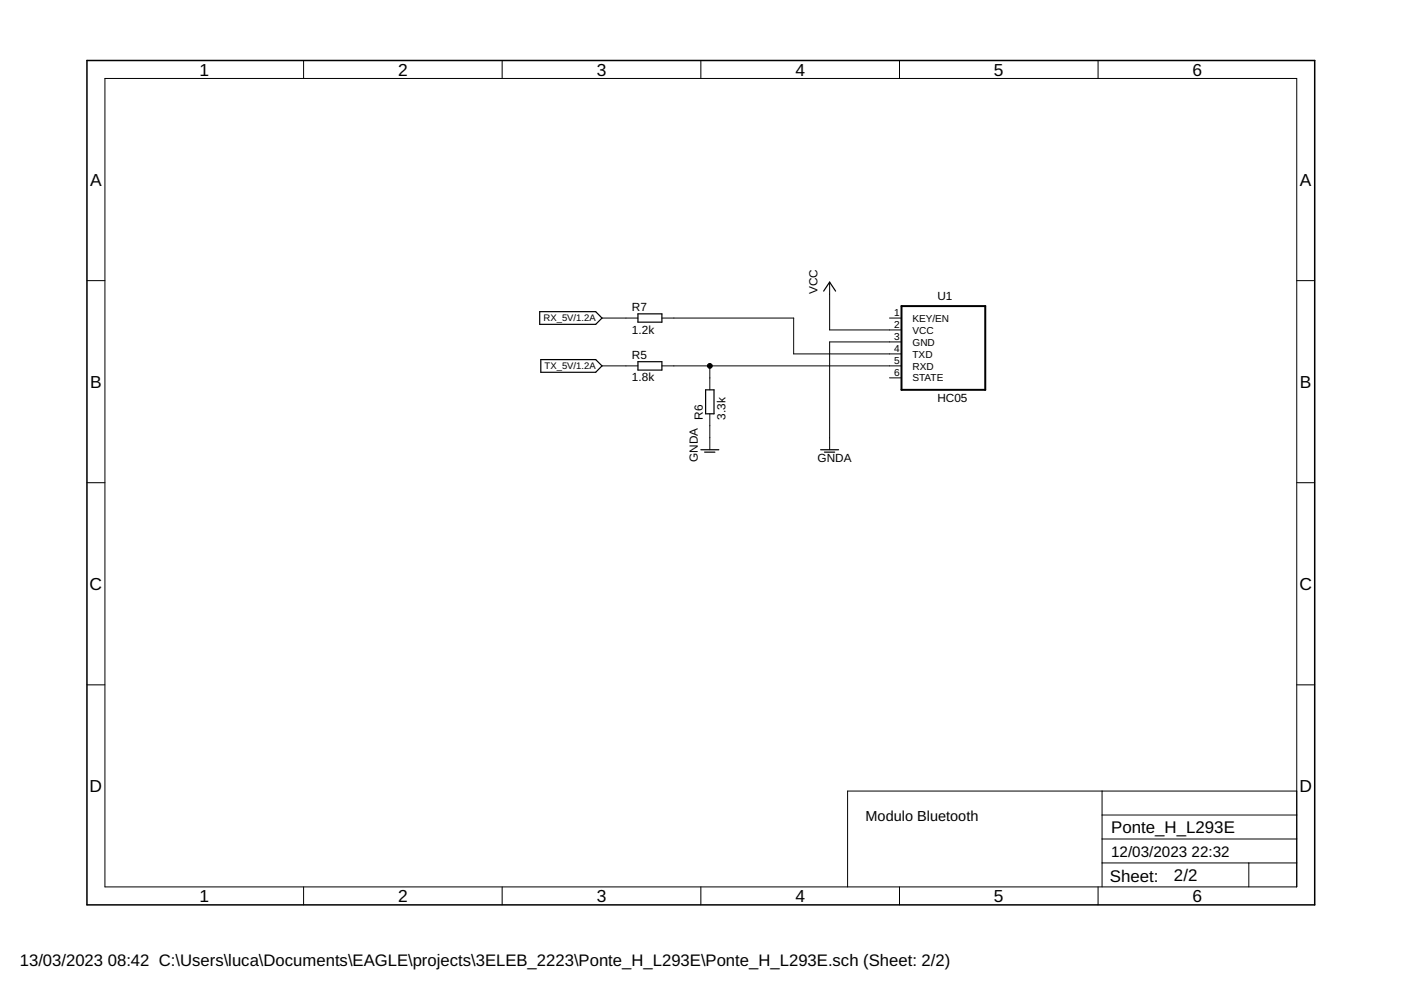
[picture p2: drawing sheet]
<svg xmlns="http://www.w3.org/2000/svg" width="297mm" height="210mm" viewBox="0 0 297 210" stroke-linecap="round" stroke-linejoin="round" font-family="sans-serif">
<path d="M114.4 66.1h11.9l1.3 1.3-1.3 1.4h-11.9zM114.7 76.2h11.6l1.3 1.4-1.3 1.3h-11.6zM135.3 76.7h5v1.8h-5zM135.3 66.5h5v1.8h-5zM174.6 61.7l1.3-1.9 1.3 1.9M148.6 95.4h3.8M149.4 95.9h2.2M149.6 82.7h1.8v5h-1.8zM174 95.4h3.8M174.8 95.9h2.2" fill="none" stroke="#000" stroke-width=".25"/>
<g fill="none" stroke="#000" stroke-width=".21">
<path d="M22.2 16.6h252.7v171.4h-252.7zM64.4 12.8v3.8M106.5 12.8v3.8M148.6 12.8v3.8M190.7 12.8v3.8M232.8 12.8v3.8M18.4 59.5h3.8M175.9 59.8v10.2h15.2M274.9 59.5h3.8M127.6 67.4h7.7M127.6 77.6h7.7M140.3 67.4h28v7.6h22.8"/>
<path d="M140.3 77.6h50.8M150.5 77.6v5.1M188.6 67.4h2.5M191.1 72.5h-15.2v22.9M150.5 87.7v7.7M188.6 80.1h2.5M18.4 102.3h3.8M274.9 102.3h3.8M18.4 145.2h3.8M274.9 145.2h3.8M233.7 167.7v20.3M233.7 177.9h41.2"/>
<path d="M233.7 172.8h41.2M274.9 167.7h-95.2v20.3M64.4 188v3.9M106.5 188v3.9M148.6 188v3.9M190.7 188v3.9M232.8 188v3.9M233.7 183h41.2M264.8 183v5"/>
</g>
<path d="M18.4 12.8h260.3v179.1h-260.3z" fill="none" stroke="#000" stroke-width=".32"/>
<path d="M191.1 64.9h17.8v17.8h-17.8z" fill="none" stroke="#000" stroke-width=".42"/>
<circle cx="150.5" cy="77.6" r=".51" fill="#000" stroke="#000" stroke-width=".21"/>
<g font-size="3.7">
<text x="42.3" y="16">1</text>
<text x="84.4" y="16">2</text>
<text x="126.5" y="16">3</text>
<text x="168.6" y="16">4</text>
<text x="210.7" y="16">5</text>
<text x="252.9" y="16">6</text>
<text x="19.1" y="39.4">A</text>
<text x="275.6" y="39.4">A</text>
<text x="19.1" y="82.2">B</text>
<text x="275.6" y="82.2">B</text>
<text x="19" y="125.1">C</text>
<text x="275.5" y="125.1">C</text>
<text x="19" y="167.9">D</text>
<text x="275.5" y="167.9">D</text>
<text x="42.3" y="191.2">1</text>
<text x="84.4" y="191.2">2</text>
<text x="126.5" y="191.2">3</text>
<text x="168.6" y="191.2">4</text>
<text x="210.7" y="191.2">5</text>
<text x="252.9" y="191.2">6</text>
</g>
<g font-size="3.6">
<text x="235.6" y="176.6">Ponte_H_L293E</text>
<text x="235.3" y="186.9">Sheet:</text>
<text x="248.9" y="186.8">2/2</text>
</g>
<g font-size="3.5">
<text x="4.2" y="204.7">13/03/2023</text>
<text x="22.9" y="204.7">08:42 C:\Users\luca\Documents\EAGLE\projects\3ELEB_2223\Ponte_H_L293E\Ponte_H_L293E.sch (Sheet: 2/2)</text>
</g>
<g font-size="3.2">
<text x="235.6" y="181.7">12/03/2023</text>
<text x="252.6" y="181.7">22:32</text>
</g>
<text font-size="3.1" x="183.5" y="174.1">Modulo Bluetooth</text>
<g font-size="2.5">
<text x="134" y="65.9">R7</text>
<text x="173.3" y="62.3" transform="rotate(-90 173.3 62.3)">VCC</text>
<text x="198.7" y="63.6">U1</text>
<text x="134" y="70.7">1.2k</text>
<text x="134" y="76.1">R5</text>
<text x="134" y="80.9">1.8k</text>
<text x="149" y="89" transform="rotate(-90 149 89)">R6</text>
<text x="153.8" y="89" transform="rotate(-90 153.8 89)">3.3k</text>
<text x="198.7" y="85.2">HC05</text>
<text x="148" y="97.9" transform="rotate(-90 148 97.9)">GNDA</text>
<text x="173.3" y="97.9">GNDA</text>
</g>
<g font-size="2.1">
<text x="189.6" y="67.1">1</text>
<text x="189.6" y="69.6">2</text>
<text x="193.5" y="68.2">KEY/EN</text>
<text x="193.5" y="70.7">VCC</text>
<text x="189.6" y="72.1">3</text>
<text x="189.6" y="74.7">4</text>
<text x="189.6" y="77.2">5</text>
<text x="193.5" y="73.3">GND</text>
<text x="193.5" y="75.8">TXD</text>
<text x="189.6" y="79.8">6</text>
<text x="193.5" y="78.3">RXD</text>
<text x="193.5" y="80.9">STATE</text>
</g>
<g font-size="2">
<text x="115.2" y="68.1">RX_5V/1.2A</text>
<text x="115.5" y="78.3">TX_5V/1.2A</text>
</g>
</svg>
